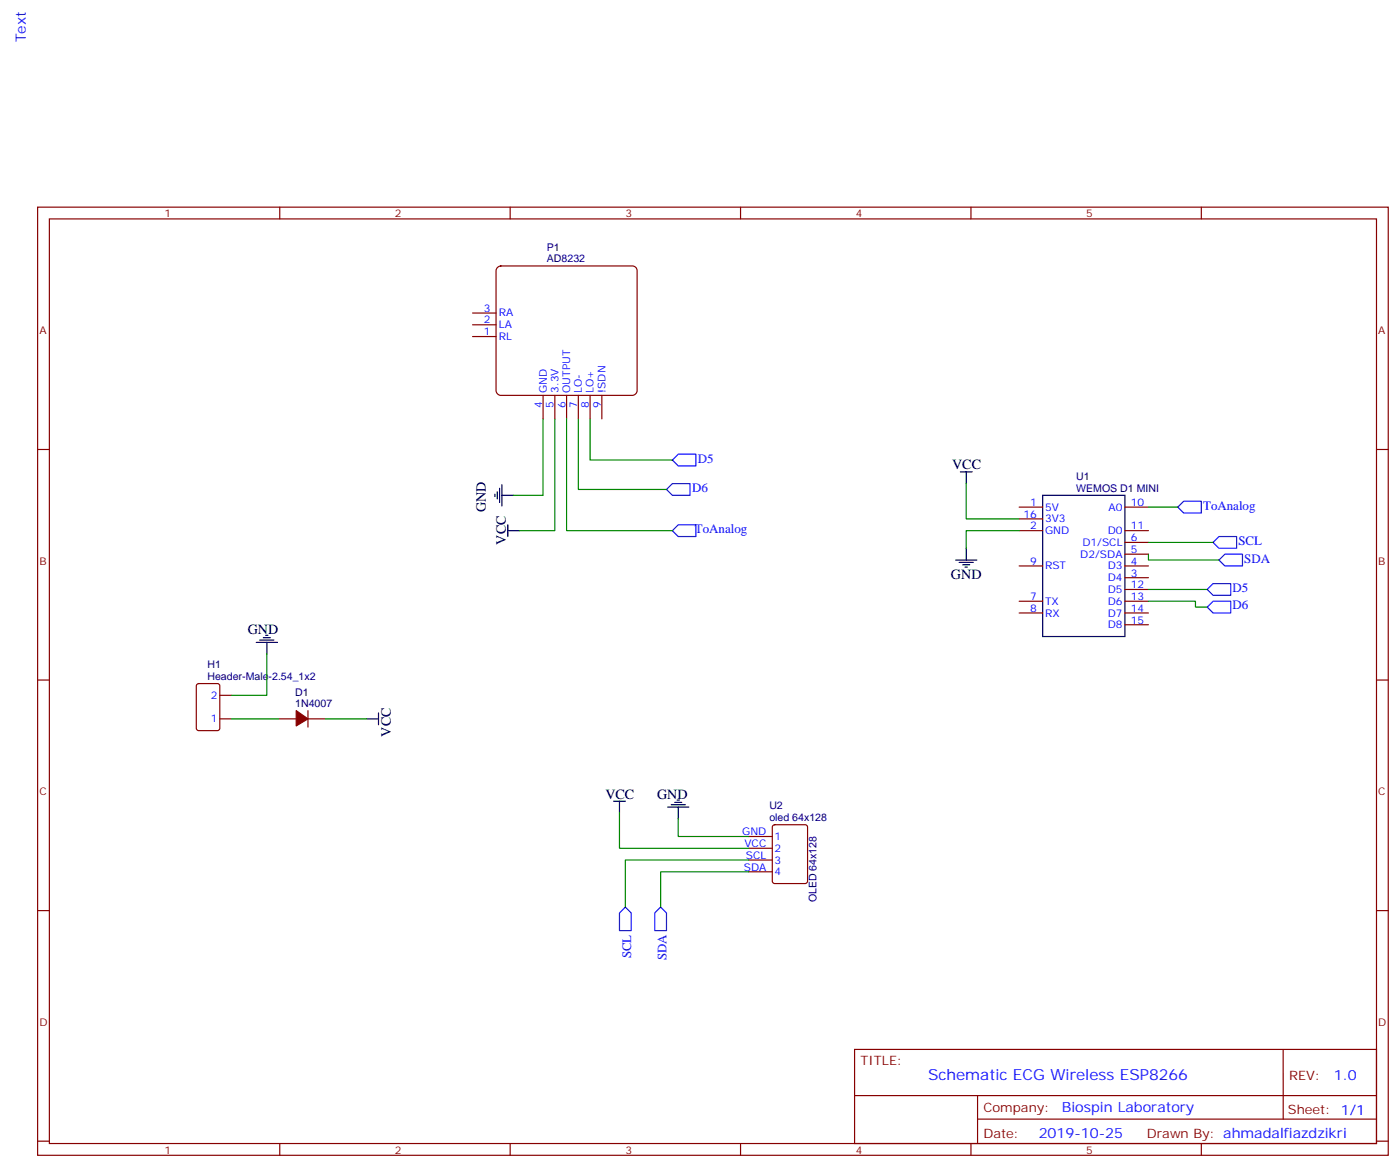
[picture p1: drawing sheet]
<svg xmlns="http://www.w3.org/2000/svg" width="420mm" height="350mm" viewBox="0 0 420 350" stroke-linecap="round" stroke-linejoin="round" font-family="sans-serif">
<g fill="none" stroke="#870000" stroke-width=".35">
<path d="M11.3 62.1h405.3v284.4h-405.3zM14.8 65.7h398.3v277.2h-398.3zM84 62.1v3.6M153.1 62.1v3.6M222.2 62.1v3.6M291.4 62.1v3.6M360.5 62.1v3.6M11.3 134.8h3.5M413.1 134.8h3.5M305.9 152.1h7M305.9 155.6h7M305.9 159.1h7"/>
<path d="M337.6 152.1h7.1M337.6 159.1h7.1M305.9 169.7h7M337.6 169.7h7.1M337.6 162.7h7.1M337.6 166.2h7.1M337.6 173.2h7.1M337.6 176.8h7.1M305.9 180.3h7M305.9 183.8h7M337.6 180.3h7.1M337.6 183.8h7.1"/>
<path d="M337.6 187.4h7.1M11.3 203.9h3.5M59.1 205.2l.5-.2h5.7l.6 .4 .1 13-.5 .7h-5.9l-.6-.5-.1-12.9zM66 215.6h3.5M66 208.5h3.5M83.6 215.6h5.3M92.4 213.1v5M92.4 215.6h5.3M413.1 203.9h3.5M11.3 273.1h3.5M413.1 273.1h3.5M256.5 314.7h156.6v28.2h-156.6z"/>
<path d="M385.1 314.7v20.9M256.5 328.6h156.5M293.4 335.6h119.6M293.4 328.6v14.1M11.3 342.2h3.5M84 342.9v3.6M153.1 342.9v3.6M222.2 342.9v3.6M291.4 342.9v3.6M360.5 342.9v3.6M413.1 342.2h3.5"/>
</g>
<path d="M88.9 213.1l3.5 2.5-3.5 2.1z" fill="#870000" stroke="#870000" stroke-width=".35"/>
<path d="M312.9 148.6h24.7v42.3h-24.7z" fill="none" stroke="#000" stroke-width=".35"/>
<path d="M149.2 80.3l1.1-.5h39.5a1.41 1.41 0 0 1 1.4 1.4v36a1.51 1.51 0 0 1-1.4 1.4h-39.5a1.51 1.51 0 0 1-1.4-1.4v-36z" fill="#fff" stroke="#800000" stroke-width=".35"/>
<g fill="none" stroke="#870000" stroke-width=".35">
<path d="M141.8 97.4h7.1M141.8 93.9h7.1M141.8 100.9h7.1M163 118.6v7M166.5 118.6v7M170 118.6v7M173.6 118.6v7M177.1 118.6v7M180.6 118.6v7M224.7 257.9h7.1M224.7 254.4h7.1M224.7 250.9h7.1"/>
<path d="M232 247.5l.5-.2h9.2l.6 .5 .1 16.5-.5 .6-9.4 .1-.7-.5v-16.5zM224.7 261.4h7.1"/>
</g>
<g fill="none" stroke="#000" stroke-width=".35">
<path d="M148.5 148.2v.7M149.2 147.5v2.1M149.9 146.4v4.3M150.6 148.6h3.6M150.6 145.4v6.3M152.4 159.1h3.5M152.4 157.4v3.5M288.2 141.5h3.5M290 141.5v3.5M286.8 168h6.4M287.9 168.7h4.2M288.9 169.4h2.1"/>
<path d="M289.6 170.1h.7M290 164.4v3.6M76.9 192.7h6.4M78 191.9h4.2M79 191.2h2.1M79.7 190.5h.7M80.1 192.7v3.5M110.1 215.6h3.5M113.6 213.8v3.5M203.2 239.9h.7M184.1 240.3h3.6M185.9 240.3v3.5"/>
<path d="M200.4 242h6.3M201.4 241.3h4.3M202.5 240.6h2.1M203.6 242v3.6"/>
</g>
<path d="M201.8 138l1.8-1.8h5.2v3.5h-5.2zM200 146.8l1.8-1.8h5.3v3.6h-5.3zM201.8 159.1l1.8-1.7h5.2v3.5h-5.2zM353.5 152.1l1.7-1.8h5.3v3.5h-5.3zM362.3 176.8l1.8-1.8h5.3v3.5h-5.3zM364.1 162.7l1.7-1.8h5.3v3.5h-5.3zM365.8 168l1.8-1.8h5.3v3.5h-5.3zM362.3 182.1l1.8-1.8h5.3v3.5h-5.3zM187.7 272l1.7 1.8v5.3h-3.5v-5.3zM196.5 273.8l1.8-1.8 1.7 1.8v5.3h-3.5z" fill="none" stroke="#00f" stroke-width=".35"/>
<g fill="none" stroke="#008700" stroke-width=".35">
<path d="M163 125.6v23h-8.8M166.5 125.6v33.5h-10.6M170 125.6v33.5h31.8M173.6 125.6v21.2h26.4M177.1 125.6v12.4h24.7M290 145v10.6h15.9M305.9 159.1h-15.9v5.3M344.7 152.1h8.8M344.7 166.2v1.8h21.1M344.7 176.8h17.6M344.7 162.7h19.4M80.1 196.2v12.3h-10.6"/>
<path d="M344.7 180.3h14.1v1.8h3.5M69.5 215.6h14.1M97.7 215.6h12.4M185.9 243.8v10.6h38.8M203.6 245.6v5.3h21.1M224.7 257.9h-37v14.1M224.7 261.4h-26.4v10.6"/>
</g>
<text font-size="4.6" fill="#00f" x="278.6" y="323.7">Schematic ECG Wireless ESP8266</text>
<g font-size="4.2" fill="#00f">
<text x="7.8" y="12.7" transform="rotate(-90 7.8 12.7)">Text</text>
<text x="400.3" y="324">1.0</text>
<text x="318.6" y="333.5">Biospin Laboratory</text>
<text x="311.7" y="341.3">2019-10-25</text>
</g>
<g font-size="4.2">
<text x="285.8" y="140.8">VCC</text>
<text x="145.8" y="153.6" transform="rotate(-90 145.8 153.6)">GND</text>
<text x="151.8" y="163.3" transform="rotate(-90 151.8 163.3)">VCC</text>
<text x="285.4" y="173.6">GND</text>
<text x="74.3" y="190">GND</text>
<text x="117.3" y="220.9" transform="rotate(-90 117.3 220.9)">VCC</text>
<text x="181.7" y="239.6">VCC</text>
<text x="197.2" y="239.6">GND</text>
</g>
<g font-size="3.9" fill="#00f">
<text x="209.5" y="138.7">D5</text>
<text x="207.7" y="147.5">D6</text>
<text x="361.1" y="152.8">ToAnalog</text>
<text x="208.6" y="159.9">ToAnalog</text>
<text x="371.7" y="163.4">SCL</text>
<text x="373.4" y="168.7">SDA</text>
<text x="369.9" y="177.5">D5</text>
<text x="369.9" y="182.8">D6</text>
<text x="189.4" y="287.4" transform="rotate(-90 189.4 287.4)">SCL</text>
<text x="200" y="287.9" transform="rotate(-90 200 287.9)">SDA</text>
</g>
<g font-size="3.9" fill="#800">
<text x="258.2" y="319.3">TITLE:</text>
<text x="386.9" y="324">REV:</text>
<text x="295.1" y="333.5">Company:</text>
<text x="386.5" y="334.1">Sheet: 1/1</text>
<text x="295.1" y="341.2">Date:</text>
<text x="344.2" y="341.3">Drawn By: ahmadalfiazdzikri</text>
</g>
<g font-size="3.2" fill="#800">
<text x="49.4" y="65.1">1</text>
<text x="118.5" y="65.1">2</text>
<text x="187.7" y="65.1">3</text>
<text x="256.8" y="65.1">4</text>
<text x="326" y="65.1">5</text>
<text x="11.8" y="100.2">A</text>
<text x="413.6" y="100.2">A</text>
<text x="11.8" y="169.4">B</text>
<text x="413.6" y="169.4">B</text>
<text x="11.8" y="238.5">C</text>
<text x="413.6" y="238.5">C</text>
<text x="11.8" y="307.7">D</text>
<text x="413.6" y="307.7">D</text>
<text x="49.4" y="345.9">1</text>
<text x="118.5" y="345.9">2</text>
<text x="187.7" y="345.9">3</text>
<text x="256.8" y="345.9">4</text>
<text x="326" y="345.9">5</text>
</g>
<g font-size="3.2" fill="#000080">
<text x="164.1" y="75.2">P1</text>
<text x="164.1" y="78.7">AD8232</text>
<text x="323" y="147.5">WEMOS D1 MINI</text>
<text x="323" y="144">U1</text>
<text x="62.3" y="203.9">Header-Male-2.54_1x2</text>
<text x="62.3" y="200.4">H1</text>
<text x="88.6" y="208.8">D1</text>
<text x="88.6" y="212.1">1N4007</text>
<text x="230.9" y="242.7">U2</text>
<text x="230.9" y="246.3">oled 64x128</text>
<text x="245" y="270.6" transform="rotate(-90 245 270.6)">OLED 64x128</text>
</g>
<g font-size="3.2" fill="#00f">
<text x="145.2" y="93.4">3</text>
<text x="149.7" y="94.8">RA</text>
<text x="145.2" y="100.5">1</text>
<text x="145.2" y="97">2</text>
<text x="149.7" y="101.9">RL</text>
<text x="149.7" y="98.4">LA</text>
<text x="164.2" y="117.8" transform="rotate(-90 164.2 117.8)">GND</text>
<text x="167.6" y="117.9" transform="rotate(-90 167.6 117.9)">3.3V</text>
<text x="171.1" y="117.9" transform="rotate(-90 171.1 117.9)">OUTPUT</text>
<text x="174.6" y="117.9" transform="rotate(-90 174.6 117.9)">LO-</text>
<text x="178.2" y="117.9" transform="rotate(-90 178.2 117.9)">LO+</text>
<text x="181.7" y="117.9" transform="rotate(-90 181.7 117.9)">!SDN</text>
<text x="162.8" y="122.3" transform="rotate(-90 162.8 122.3)">4</text>
<text x="166.2" y="122.3" transform="rotate(-90 166.2 122.3)">5</text>
<text x="169.7" y="122.3" transform="rotate(-90 169.7 122.3)">6</text>
<text x="173.2" y="122.3" transform="rotate(-90 173.2 122.3)">7</text>
<text x="176.7" y="122.3" transform="rotate(-90 176.7 122.3)">8</text>
<text x="180.3" y="122.3" transform="rotate(-90 180.3 122.3)">9</text>
<text x="307.1" y="155.3">16</text>
<text x="309.1" y="151.7">1</text>
<text x="313.6" y="153.1">5V</text>
<text x="332.7" y="153.1">A0</text>
<text x="339.4" y="151.7">10</text>
<text x="309.1" y="158.8">2</text>
<text x="313.6" y="156.7">3V3</text>
<text x="313.6" y="160.2">GND</text>
<text x="332.4" y="160.2">D0</text>
<text x="339.4" y="158.8">11</text>
<text x="324.2" y="167.3">D2/SDA</text>
<text x="324.9" y="163.7">D1/SCL</text>
<text x="339.4" y="162.3">6</text>
<text x="339.4" y="165.8">5</text>
<text x="309.1" y="169.4">9</text>
<text x="313.6" y="170.8">RST</text>
<text x="332.4" y="170.8">D3</text>
<text x="339.4" y="169.4">4</text>
<text x="339.4" y="172.9">3</text>
<text x="309.1" y="180">7</text>
<text x="332.4" y="174.3">D4</text>
<text x="332.4" y="177.8">D5</text>
<text x="339.4" y="176.4">12</text>
<text x="339.4" y="180">13</text>
<text x="309.1" y="183.5">8</text>
<text x="313.6" y="181.4">TX</text>
<text x="313.6" y="184.9">RX</text>
<text x="332.4" y="181.4">D6</text>
<text x="332.4" y="184.9">D7</text>
<text x="339.4" y="183.5">14</text>
<text x="332.4" y="188.4">D8</text>
<text x="339.4" y="187">15</text>
<text x="63.2" y="209.6">2</text>
<text x="63.2" y="216.6">1</text>
<text x="222.7" y="250.5">GND</text>
<text x="232.5" y="251.9">1</text>
<text x="223.4" y="254">VCC</text>
<text x="223.9" y="257.6">SCL</text>
<text x="232.5" y="255.4">2</text>
<text x="223.2" y="261.1">SDA</text>
<text x="232.5" y="262.5">4</text>
<text x="232.5" y="259">3</text>
</g>
</svg>
